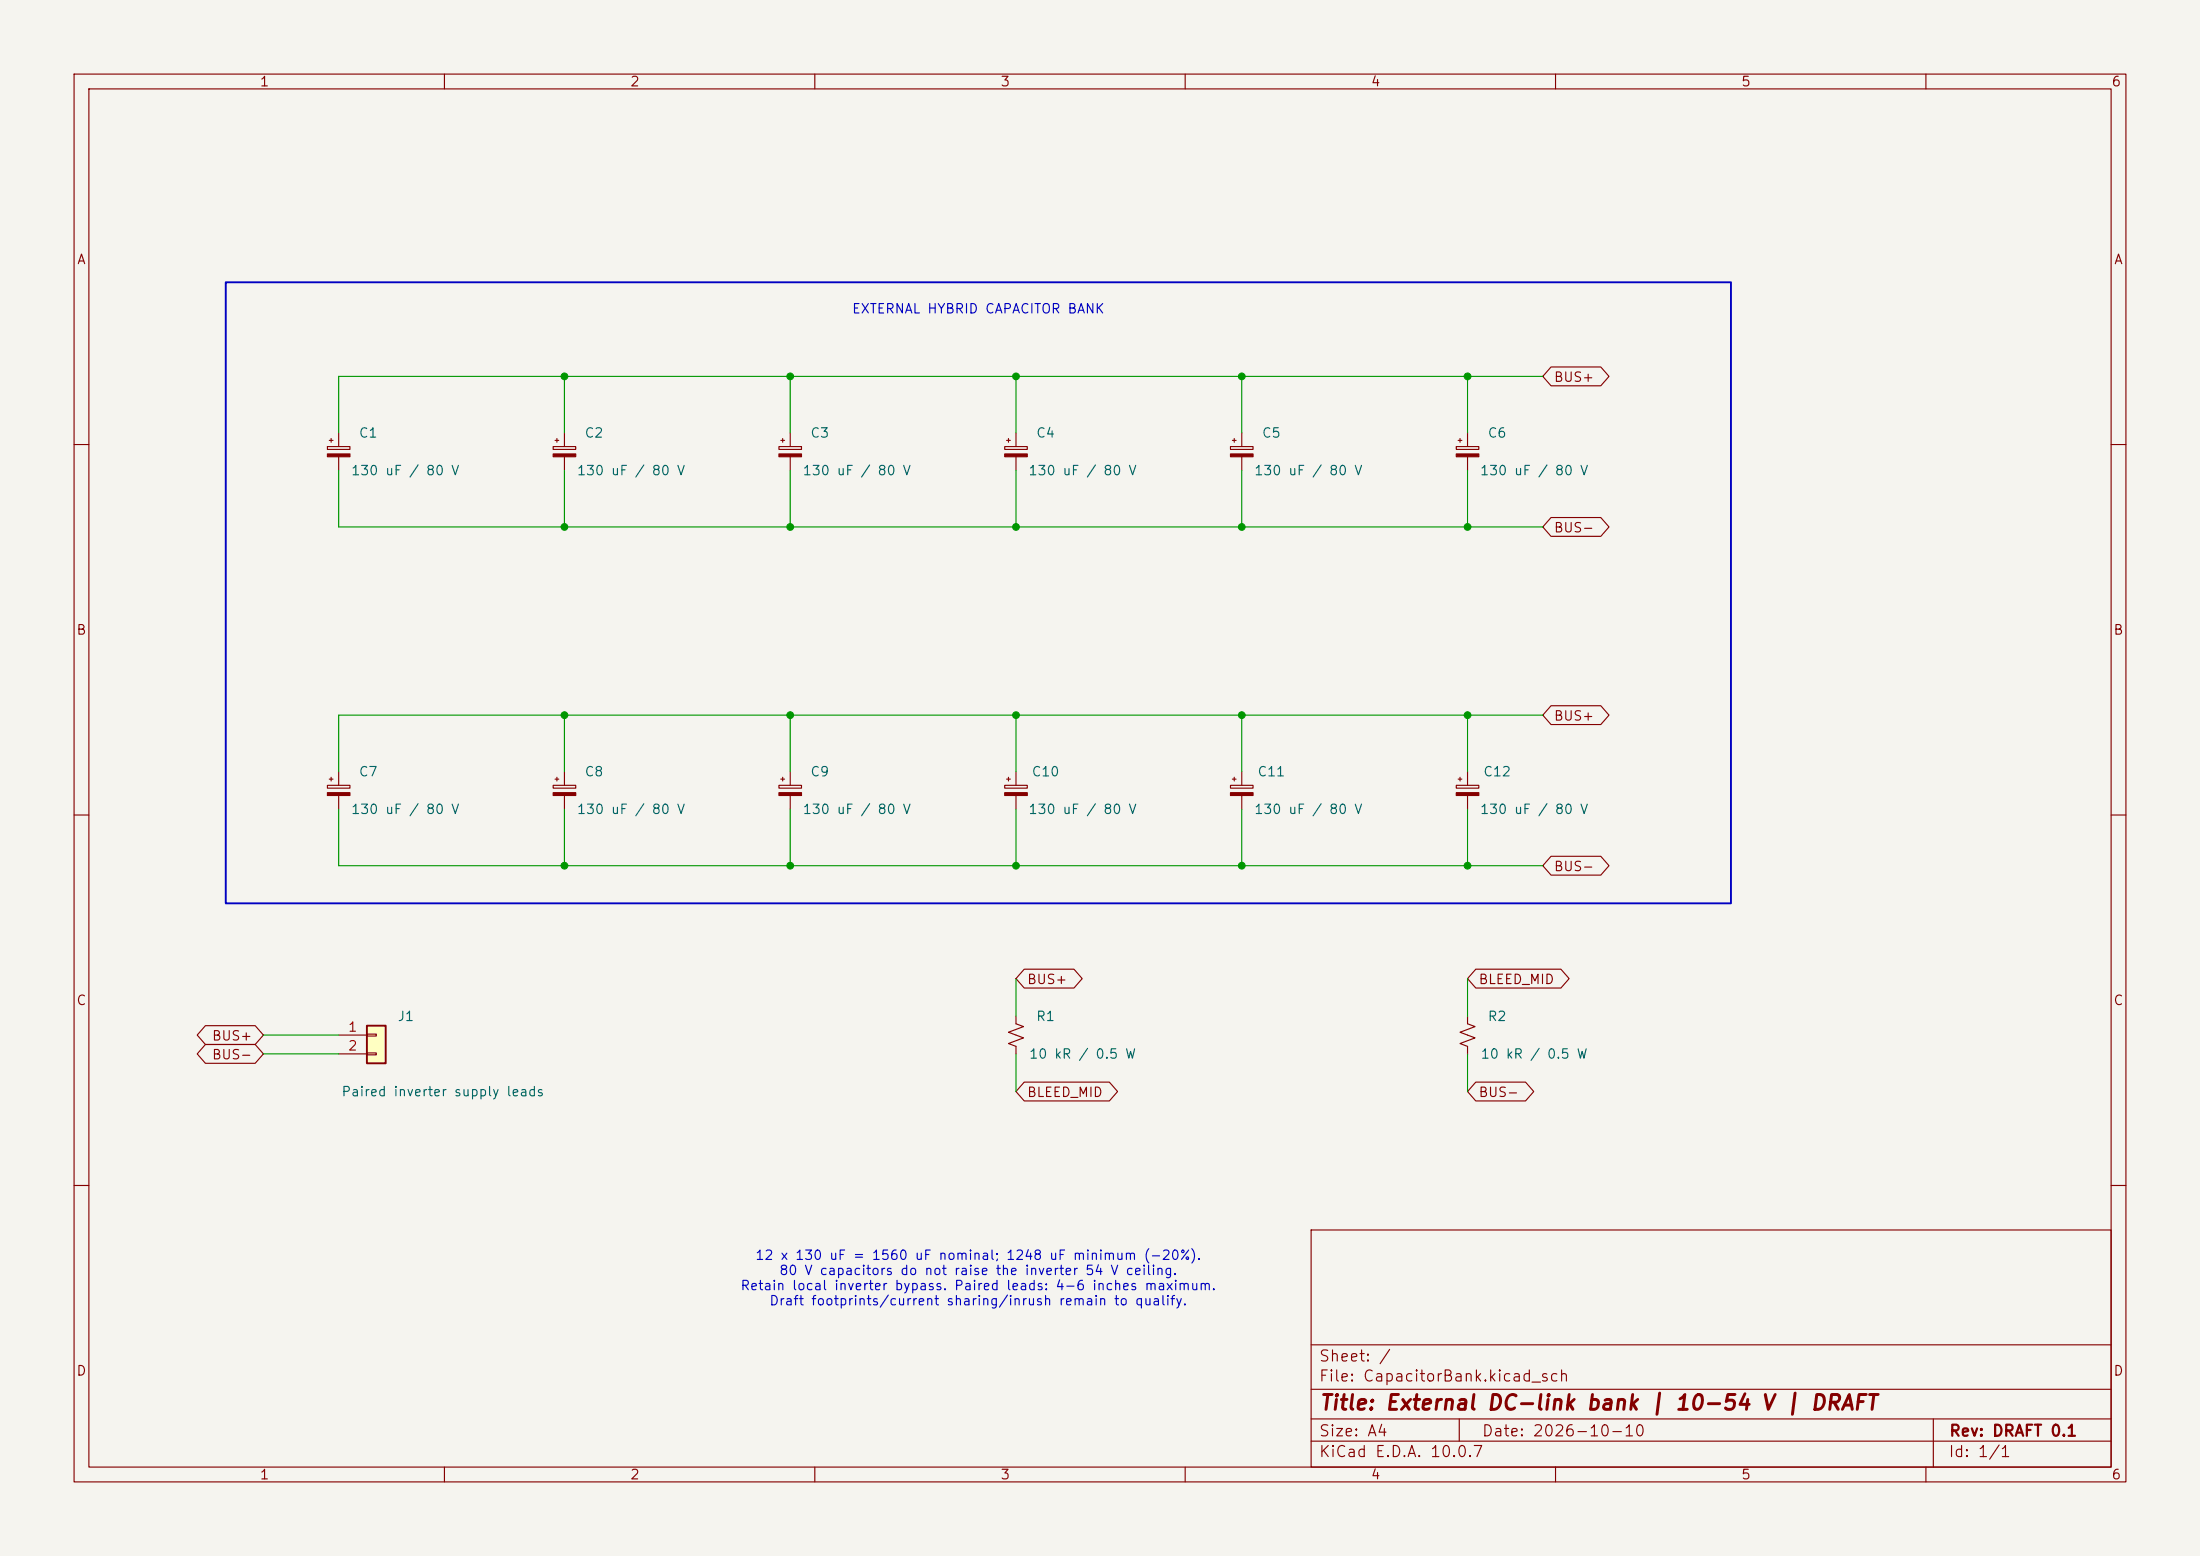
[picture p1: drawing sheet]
(kicad_sch
 (version 20260306)
 (generator "eeschema")
 (generator_version "10.0")
 (paper "A4")
 (title_block
  (title "External DC-link bank | 10-54 V | DRAFT")
  (date "2026-10-10")
  (rev "DRAFT 0.1"))
 (lib_symbols
  (symbol "Connector_Generic:Conn_01x02"
   (pin_names
    (offset 1.016) (hide yes)) (exclude_from_sim no) (in_bom yes) (on_board yes)
   (in_pos_files yes)
   (duplicate_pin_numbers_are_jumpers no)
   (property "Reference" "J" (at 0 2.54 0) (show_name no) (do_not_autoplace no) (effects (font (size 1.27 1.27))))
   (property "Value" "Conn_01x02" (at 0 -5.08 0) (show_name no) (do_not_autoplace no) (effects (font (size 1.27 1.27))))
   (property "Footprint" "" (at 0 0 0) (show_name no) (do_not_autoplace no) (hide yes) (effects (font (size 1.27 1.27))))
   (property "Datasheet" "" (at 0 0 0) (show_name no) (do_not_autoplace no) (hide yes) (effects (font (size 1.27 1.27))))
   (property "Description" "Generic connector, single row, 01x02, script generated (kicad-library-utils/schlib/autogen/connector/)" (at 0 0 0) (show_name no) (do_not_autoplace no) (hide yes) (effects (font (size 1.27 1.27))))
   (symbol "Conn_01x02_1_1"
    (rectangle (start -1.27 1.27) (end 1.27 -3.81) (stroke (width 0.254) (type default)) (fill (type background)))
    (rectangle (start -1.27 0.127) (end 0 -0.127) (stroke (width 0.1524) (type default)) (fill (type none)))
    (rectangle (start -1.27 -2.413) (end 0 -2.667) (stroke (width 0.1524) (type default)) (fill (type none)))
    (pin passive line (at -5.08 0 0) (length 3.81) (name "Pin_1" (effects (font (size 1.27 1.27)))) (number "1" (effects (font (size 1.27 1.27)))))
    (pin passive line (at -5.08 -2.54 0) (length 3.81) (name "Pin_2" (effects (font (size 1.27 1.27)))) (number "2" (effects (font (size 1.27 1.27))))))
   (embedded_fonts no))
  (symbol "Device:C_Polarized_Small"
   (pin_numbers (hide yes))
   (pin_names
    (offset 0.254) (hide yes)) (exclude_from_sim no) (in_bom yes) (on_board yes)
   (in_pos_files yes)
   (duplicate_pin_numbers_are_jumpers no)
   (property "Reference" "C" (at 0.254 1.778 0) (show_name no) (do_not_autoplace no) (effects (font (size 1.27 1.27)) (justify left)))
   (property "Value" "C_Polarized_Small" (at 0.254 -2.032 0) (show_name no) (do_not_autoplace no) (effects (font (size 1.27 1.27)) (justify left)))
   (property "Footprint" "" (at 0 0 0) (show_name no) (do_not_autoplace no) (hide yes) (effects (font (size 1.27 1.27))))
   (property "Datasheet" "" (at 0 0 0) (show_name no) (do_not_autoplace no) (hide yes) (effects (font (size 1.27 1.27))))
   (property "Description" "Polarized capacitor, small symbol" (at 0 0 0) (show_name no) (do_not_autoplace no) (hide yes) (effects (font (size 1.27 1.27))))
   (symbol "C_Polarized_Small_0_1"
    (rectangle (start -1.524 0.6858) (end 1.524 0.3048) (stroke (width 0) (type default)) (fill (type none)))
    (rectangle (start -1.524 -0.3048) (end 1.524 -0.6858) (stroke (width 0) (type default)) (fill (type outline)))
    (polyline (pts (xy -1.27 1.524) (xy -0.762 1.524)) (stroke (width 0) (type default)) (fill (type none)))
    (polyline (pts (xy -1.016 1.27) (xy -1.016 1.778)) (stroke (width 0) (type default)) (fill (type none))))
   (symbol "C_Polarized_Small_1_1"
    (pin passive line (at 0 2.54 270) (length 1.8542) (name "" (effects (font (size 1.27 1.27)))) (number "1" (effects (font (size 1.27 1.27)))))
    (pin passive line (at 0 -2.54 90) (length 1.8542) (name "" (effects (font (size 1.27 1.27)))) (number "2" (effects (font (size 1.27 1.27))))))
   (embedded_fonts no))
  (symbol "Device:R_Small_US"
   (pin_numbers (hide yes))
   (pin_names
    (offset 0.254) (hide yes)) (exclude_from_sim no) (in_bom yes) (on_board yes)
   (in_pos_files yes)
   (duplicate_pin_numbers_are_jumpers no)
   (property "Reference" "R" (at 0.762 0.508 0) (show_name no) (do_not_autoplace no) (effects (font (size 1.27 1.27)) (justify left)))
   (property "Value" "R_Small_US" (at 0.762 -1.016 0) (show_name no) (do_not_autoplace no) (effects (font (size 1.27 1.27)) (justify left)))
   (property "Footprint" "" (at 0 0 0) (show_name no) (do_not_autoplace no) (hide yes) (effects (font (size 1.27 1.27))))
   (property "Datasheet" "" (at 0 0 0) (show_name no) (do_not_autoplace no) (hide yes) (effects (font (size 1.27 1.27))))
   (property "Description" "Resistor, small US symbol" (at 0 0 0) (show_name no) (do_not_autoplace no) (hide yes) (effects (font (size 1.27 1.27))))
   (symbol "R_Small_US_1_1"
    (polyline (pts (xy 0 1.524) (xy 1.016 1.143) (xy 0 0.762) (xy -1.016 0.381) (xy 0 0)) (stroke (width 0) (type default)) (fill (type none)))
    (polyline (pts (xy 0 0) (xy 1.016 -0.381) (xy 0 -0.762) (xy -1.016 -1.143) (xy 0 -1.524)) (stroke (width 0) (type default)) (fill (type none)))
    (pin passive line (at 0 2.54 270) (length 1.016) (name "" (effects (font (size 1.27 1.27)))) (number "1" (effects (font (size 1.27 1.27)))))
    (pin passive line (at 0 -2.54 90) (length 1.016) (name "" (effects (font (size 1.27 1.27)))) (number "2" (effects (font (size 1.27 1.27))))))
   (embedded_fonts no)))
 (rectangle
  (start 30.48 38.1)
  (end 233.68 121.92)
  (stroke (width 0.254) (type default))
  (fill (type none)))
 (text "12 x 130 uF = 1560 uF nominal; 1248 uF minimum (-20%).\n80 V capacitors do not raise the inverter 54 V ceiling.\nRetain local inverter bypass. Paired leads: 4-6 inches maximum.\nDraft footprints/current sharing/inrush remain to qualify."
  (exclude_from_sim no)
  (at 132.08 172.72 0)
  (effects (font (size 1.27 1.27))))
 (text "EXTERNAL HYBRID CAPACITOR BANK"
  (exclude_from_sim no)
  (at 132.08 41.91 0)
  (effects (font (size 1.27 1.27))))
 (junction
  (at 106.68 71.12)
  (diameter 0)
  (color 0 0 0 0))
 (junction
  (at 198.12 50.8)
  (diameter 0)
  (color 0 0 0 0))
 (junction
  (at 137.16 50.8)
  (diameter 0)
  (color 0 0 0 0))
 (junction
  (at 76.2 71.12)
  (diameter 0)
  (color 0 0 0 0))
 (junction
  (at 198.12 96.52)
  (diameter 0)
  (color 0 0 0 0))
 (junction
  (at 76.2 96.52)
  (diameter 0)
  (color 0 0 0 0))
 (junction
  (at 167.64 116.84)
  (diameter 0)
  (color 0 0 0 0))
 (junction
  (at 167.64 50.8)
  (diameter 0)
  (color 0 0 0 0))
 (junction
  (at 137.16 71.12)
  (diameter 0)
  (color 0 0 0 0))
 (junction
  (at 76.2 50.8)
  (diameter 0)
  (color 0 0 0 0))
 (junction
  (at 137.16 116.84)
  (diameter 0)
  (color 0 0 0 0))
 (junction
  (at 106.68 116.84)
  (diameter 0)
  (color 0 0 0 0))
 (junction
  (at 198.12 71.12)
  (diameter 0)
  (color 0 0 0 0))
 (junction
  (at 137.16 96.52)
  (diameter 0)
  (color 0 0 0 0))
 (junction
  (at 167.64 96.52)
  (diameter 0)
  (color 0 0 0 0))
 (junction
  (at 198.12 116.84)
  (diameter 0)
  (color 0 0 0 0))
 (junction
  (at 167.64 71.12)
  (diameter 0)
  (color 0 0 0 0))
 (junction
  (at 106.68 50.8)
  (diameter 0)
  (color 0 0 0 0))
 (junction
  (at 76.2 116.84)
  (diameter 0)
  (color 0 0 0 0))
 (junction
  (at 106.68 96.52)
  (diameter 0)
  (color 0 0 0 0))
 (wire
  (pts (xy 167.64 116.84) (xy 198.12 116.84))
  (stroke (width 0) (type default)))
 (wire
  (pts (xy 106.68 109.22) (xy 106.68 116.84))
  (stroke (width 0) (type default)))
 (wire
  (pts (xy 45.72 104.14) (xy 45.72 96.52))
  (stroke (width 0) (type default)))
 (wire
  (pts (xy 137.16 96.52) (xy 167.64 96.52))
  (stroke (width 0) (type default)))
 (wire
  (pts (xy 106.68 104.14) (xy 106.68 96.52))
  (stroke (width 0) (type default)))
 (wire
  (pts (xy 198.12 96.52) (xy 208.28 96.52))
  (stroke (width 0) (type default)))
 (wire
  (pts (xy 106.68 71.12) (xy 137.16 71.12))
  (stroke (width 0) (type default)))
 (wire
  (pts (xy 137.16 50.8) (xy 167.64 50.8))
  (stroke (width 0) (type default)))
 (wire
  (pts (xy 167.64 109.22) (xy 167.64 116.84))
  (stroke (width 0) (type default)))
 (wire
  (pts (xy 198.12 71.12) (xy 208.28 71.12))
  (stroke (width 0) (type default)))
 (wire
  (pts (xy 137.16 58.42) (xy 137.16 50.8))
  (stroke (width 0) (type default)))
 (wire
  (pts (xy 76.2 63.5) (xy 76.2 71.12))
  (stroke (width 0) (type default)))
 (wire
  (pts (xy 198.12 137.16) (xy 198.12 132.08))
  (stroke (width 0) (type default)))
 (wire
  (pts (xy 137.16 137.16) (xy 137.16 132.08))
  (stroke (width 0) (type default)))
 (wire
  (pts (xy 106.68 96.52) (xy 137.16 96.52))
  (stroke (width 0) (type default)))
 (wire
  (pts (xy 45.72 58.42) (xy 45.72 50.8))
  (stroke (width 0) (type default)))
 (wire
  (pts (xy 137.16 109.22) (xy 137.16 116.84))
  (stroke (width 0) (type default)))
 (wire
  (pts (xy 167.64 58.42) (xy 167.64 50.8))
  (stroke (width 0) (type default)))
 (wire
  (pts (xy 45.72 139.7) (xy 35.56 139.7))
  (stroke (width 0) (type default)))
 (wire
  (pts (xy 167.64 63.5) (xy 167.64 71.12))
  (stroke (width 0) (type default)))
 (wire
  (pts (xy 45.72 109.22) (xy 45.72 116.84))
  (stroke (width 0) (type default)))
 (wire
  (pts (xy 45.72 63.5) (xy 45.72 71.12))
  (stroke (width 0) (type default)))
 (wire
  (pts (xy 198.12 142.24) (xy 198.12 147.32))
  (stroke (width 0) (type default)))
 (wire
  (pts (xy 198.12 58.42) (xy 198.12 50.8))
  (stroke (width 0) (type default)))
 (wire
  (pts (xy 45.72 116.84) (xy 76.2 116.84))
  (stroke (width 0) (type default)))
 (wire
  (pts (xy 76.2 58.42) (xy 76.2 50.8))
  (stroke (width 0) (type default)))
 (wire
  (pts (xy 45.72 50.8) (xy 76.2 50.8))
  (stroke (width 0) (type default)))
 (wire
  (pts (xy 137.16 63.5) (xy 137.16 71.12))
  (stroke (width 0) (type default)))
 (wire
  (pts (xy 198.12 50.8) (xy 208.28 50.8))
  (stroke (width 0) (type default)))
 (wire
  (pts (xy 45.72 96.52) (xy 76.2 96.52))
  (stroke (width 0) (type default)))
 (wire
  (pts (xy 198.12 104.14) (xy 198.12 96.52))
  (stroke (width 0) (type default)))
 (wire
  (pts (xy 76.2 116.84) (xy 106.68 116.84))
  (stroke (width 0) (type default)))
 (wire
  (pts (xy 167.64 50.8) (xy 198.12 50.8))
  (stroke (width 0) (type default)))
 (wire
  (pts (xy 198.12 116.84) (xy 208.28 116.84))
  (stroke (width 0) (type default)))
 (wire
  (pts (xy 76.2 96.52) (xy 106.68 96.52))
  (stroke (width 0) (type default)))
 (wire
  (pts (xy 137.16 116.84) (xy 167.64 116.84))
  (stroke (width 0) (type default)))
 (wire
  (pts (xy 45.72 71.12) (xy 76.2 71.12))
  (stroke (width 0) (type default)))
 (wire
  (pts (xy 137.16 142.24) (xy 137.16 147.32))
  (stroke (width 0) (type default)))
 (wire
  (pts (xy 167.64 104.14) (xy 167.64 96.52))
  (stroke (width 0) (type default)))
 (wire
  (pts (xy 137.16 71.12) (xy 167.64 71.12))
  (stroke (width 0) (type default)))
 (wire
  (pts (xy 198.12 63.5) (xy 198.12 71.12))
  (stroke (width 0) (type default)))
 (wire
  (pts (xy 137.16 104.14) (xy 137.16 96.52))
  (stroke (width 0) (type default)))
 (wire
  (pts (xy 167.64 71.12) (xy 198.12 71.12))
  (stroke (width 0) (type default)))
 (wire
  (pts (xy 106.68 63.5) (xy 106.68 71.12))
  (stroke (width 0) (type default)))
 (wire
  (pts (xy 76.2 104.14) (xy 76.2 96.52))
  (stroke (width 0) (type default)))
 (wire
  (pts (xy 76.2 109.22) (xy 76.2 116.84))
  (stroke (width 0) (type default)))
 (wire
  (pts (xy 167.64 96.52) (xy 198.12 96.52))
  (stroke (width 0) (type default)))
 (wire
  (pts (xy 106.68 50.8) (xy 137.16 50.8))
  (stroke (width 0) (type default)))
 (wire
  (pts (xy 198.12 109.22) (xy 198.12 116.84))
  (stroke (width 0) (type default)))
 (wire
  (pts (xy 76.2 71.12) (xy 106.68 71.12))
  (stroke (width 0) (type default)))
 (wire
  (pts (xy 106.68 116.84) (xy 137.16 116.84))
  (stroke (width 0) (type default)))
 (wire
  (pts (xy 76.2 50.8) (xy 106.68 50.8))
  (stroke (width 0) (type default)))
 (wire
  (pts (xy 45.72 142.24) (xy 35.56 142.24))
  (stroke (width 0) (type default)))
 (wire
  (pts (xy 106.68 58.42) (xy 106.68 50.8))
  (stroke (width 0) (type default)))
 (global_label "BLEED_MID"
  (shape bidirectional)
  (at 198.12 132.08 0)
  (effects (font (size 1.27 1.27)) (justify left))
  (property "Intersheetrefs" "${INTERSHEET_REFS}" (at 198.12 132.08 0) (hide yes) (show_name no) (do_not_autoplace no) (effects (font (size 1.27 1.27)))))
 (global_label "BUS+"
  (shape bidirectional)
  (at 35.56 139.7 180)
  (effects (font (size 1.27 1.27)) (justify right))
  (property "Intersheetrefs" "${INTERSHEET_REFS}" (at 35.56 139.7 0) (hide yes) (show_name no) (do_not_autoplace no) (effects (font (size 1.27 1.27)))))
 (global_label "BUS-"
  (shape bidirectional)
  (at 35.56 142.24 180)
  (effects (font (size 1.27 1.27)) (justify right))
  (property "Intersheetrefs" "${INTERSHEET_REFS}" (at 35.56 142.24 0) (hide yes) (show_name no) (do_not_autoplace no) (effects (font (size 1.27 1.27)))))
 (global_label "BUS-"
  (shape bidirectional)
  (at 208.28 71.12 0)
  (effects (font (size 1.27 1.27)) (justify left))
  (property "Intersheetrefs" "${INTERSHEET_REFS}" (at 208.28 71.12 0) (hide yes) (show_name no) (do_not_autoplace no) (effects (font (size 1.27 1.27)))))
 (global_label "BUS-"
  (shape bidirectional)
  (at 198.12 147.32 0)
  (effects (font (size 1.27 1.27)) (justify left))
  (property "Intersheetrefs" "${INTERSHEET_REFS}" (at 198.12 147.32 0) (hide yes) (show_name no) (do_not_autoplace no) (effects (font (size 1.27 1.27)))))
 (global_label "BLEED_MID"
  (shape bidirectional)
  (at 137.16 147.32 0)
  (effects (font (size 1.27 1.27)) (justify left))
  (property "Intersheetrefs" "${INTERSHEET_REFS}" (at 137.16 147.32 0) (hide yes) (show_name no) (do_not_autoplace no) (effects (font (size 1.27 1.27)))))
 (global_label "BUS+"
  (shape bidirectional)
  (at 208.28 96.52 0)
  (effects (font (size 1.27 1.27)) (justify left))
  (property "Intersheetrefs" "${INTERSHEET_REFS}" (at 208.28 96.52 0) (hide yes) (show_name no) (do_not_autoplace no) (effects (font (size 1.27 1.27)))))
 (global_label "BUS+"
  (shape bidirectional)
  (at 208.28 50.8 0)
  (effects (font (size 1.27 1.27)) (justify left))
  (property "Intersheetrefs" "${INTERSHEET_REFS}" (at 208.28 50.8 0) (hide yes) (show_name no) (do_not_autoplace no) (effects (font (size 1.27 1.27)))))
 (global_label "BUS+"
  (shape bidirectional)
  (at 137.16 132.08 0)
  (effects (font (size 1.27 1.27)) (justify left))
  (property "Intersheetrefs" "${INTERSHEET_REFS}" (at 137.16 132.08 0) (hide yes) (show_name no) (do_not_autoplace no) (effects (font (size 1.27 1.27)))))
 (global_label "BUS-"
  (shape bidirectional)
  (at 208.28 116.84 0)
  (effects (font (size 1.27 1.27)) (justify left))
  (property "Intersheetrefs" "${INTERSHEET_REFS}" (at 208.28 116.84 0) (hide yes) (show_name no) (do_not_autoplace no) (effects (font (size 1.27 1.27)))))
 (symbol
  (lib_id "Device:C_Polarized_Small")
  (at 198.12 60.96 0)
  (unit 1)
  (body_style 1)
  (exclude_from_sim no)
  (in_bom yes)
  (on_board yes)
  (in_pos_files yes)
  (dnp no)
  (property "Reference" "C6" (at 202.12 58.42 0) (show_name no) (do_not_autoplace no) (effects (font (size 1.27 1.27))))
  (property "Value" "130 uF / 80 V" (at 207.12 63.5 0) (show_name no) (do_not_autoplace no) (effects (font (size 1.27 1.27))))
  (property "Footprint" "External:TDK_B40910_10x16p5_DRAFT" (at 0 0 0) (hide yes) (show_name no) (do_not_autoplace no) (effects (font (size 1.27 1.27))))
  (property "Datasheet" "https://www.tdk-electronics.tdk.com/inf/20/30/db/aec/b40910.pdf" (at 0 0 0) (hide yes) (show_name no) (do_not_autoplace no) (effects (font (size 1.27 1.27))))
  (property "Description" "" (at 198.12 60.96 0) (show_name no) (do_not_autoplace no) (effects (font (size 1.27 1.27))))
  (property "MPN" "B40910A0137M000" (at 0 0 0) (hide yes) (show_name no) (do_not_autoplace no) (effects (font (size 1.27 1.27))))
  (pin "1")
  (pin "2"))
 (symbol
  (lib_id "Device:C_Polarized_Small")
  (at 137.16 106.68 0)
  (unit 1)
  (body_style 1)
  (exclude_from_sim no)
  (in_bom yes)
  (on_board yes)
  (in_pos_files yes)
  (dnp no)
  (property "Reference" "C10" (at 141.16 104.14 0) (show_name no) (do_not_autoplace no) (effects (font (size 1.27 1.27))))
  (property "Value" "130 uF / 80 V" (at 146.16 109.22 0) (show_name no) (do_not_autoplace no) (effects (font (size 1.27 1.27))))
  (property "Footprint" "External:TDK_B40910_10x16p5_DRAFT" (at 0 0 0) (hide yes) (show_name no) (do_not_autoplace no) (effects (font (size 1.27 1.27))))
  (property "Datasheet" "https://www.tdk-electronics.tdk.com/inf/20/30/db/aec/b40910.pdf" (at 0 0 0) (hide yes) (show_name no) (do_not_autoplace no) (effects (font (size 1.27 1.27))))
  (property "Description" "" (at 137.16 106.68 0) (show_name no) (do_not_autoplace no) (effects (font (size 1.27 1.27))))
  (property "MPN" "B40910A0137M000" (at 0 0 0) (hide yes) (show_name no) (do_not_autoplace no) (effects (font (size 1.27 1.27))))
  (pin "1")
  (pin "2"))
 (symbol
  (lib_id "Device:R_Small_US")
  (at 198.12 139.7 0)
  (unit 1)
  (body_style 1)
  (exclude_from_sim no)
  (in_bom yes)
  (on_board yes)
  (in_pos_files yes)
  (dnp no)
  (property "Reference" "R2" (at 202.12 137.16 0) (show_name no) (do_not_autoplace no) (effects (font (size 1.27 1.27))))
  (property "Value" "10 kR / 0.5 W" (at 207.12 142.24 0) (show_name no) (do_not_autoplace no) (effects (font (size 1.27 1.27))))
  (property "Footprint" "External:Bleeder_2512" (at 0 0 0) (hide yes) (show_name no) (do_not_autoplace no) (effects (font (size 1.27 1.27))))
  (property "Datasheet" "" (at 0 0 0) (hide yes) (show_name no) (do_not_autoplace no) (effects (font (size 1.27 1.27))))
  (property "Description" "" (at 198.12 139.7 0) (show_name no) (do_not_autoplace no) (effects (font (size 1.27 1.27))))
  (property "MPN" "" (at 0 0 0) (hide yes) (show_name no) (do_not_autoplace no) (effects (font (size 1.27 1.27))))
  (pin "1")
  (pin "2"))
 (symbol
  (lib_id "Device:C_Polarized_Small")
  (at 45.72 60.96 0)
  (unit 1)
  (body_style 1)
  (exclude_from_sim no)
  (in_bom yes)
  (on_board yes)
  (in_pos_files yes)
  (dnp no)
  (property "Reference" "C1" (at 49.72 58.42 0) (show_name no) (do_not_autoplace no) (effects (font (size 1.27 1.27))))
  (property "Value" "130 uF / 80 V" (at 54.72 63.5 0) (show_name no) (do_not_autoplace no) (effects (font (size 1.27 1.27))))
  (property "Footprint" "External:TDK_B40910_10x16p5_DRAFT" (at 0 0 0) (hide yes) (show_name no) (do_not_autoplace no) (effects (font (size 1.27 1.27))))
  (property "Datasheet" "https://www.tdk-electronics.tdk.com/inf/20/30/db/aec/b40910.pdf" (at 0 0 0) (hide yes) (show_name no) (do_not_autoplace no) (effects (font (size 1.27 1.27))))
  (property "Description" "" (at 45.72 60.96 0) (show_name no) (do_not_autoplace no) (effects (font (size 1.27 1.27))))
  (property "MPN" "B40910A0137M000" (at 0 0 0) (hide yes) (show_name no) (do_not_autoplace no) (effects (font (size 1.27 1.27))))
  (pin "1")
  (pin "2"))
 (symbol
  (lib_id "Device:C_Polarized_Small")
  (at 45.72 106.68 0)
  (unit 1)
  (body_style 1)
  (exclude_from_sim no)
  (in_bom yes)
  (on_board yes)
  (in_pos_files yes)
  (dnp no)
  (property "Reference" "C7" (at 49.72 104.14 0) (show_name no) (do_not_autoplace no) (effects (font (size 1.27 1.27))))
  (property "Value" "130 uF / 80 V" (at 54.72 109.22 0) (show_name no) (do_not_autoplace no) (effects (font (size 1.27 1.27))))
  (property "Footprint" "External:TDK_B40910_10x16p5_DRAFT" (at 0 0 0) (hide yes) (show_name no) (do_not_autoplace no) (effects (font (size 1.27 1.27))))
  (property "Datasheet" "https://www.tdk-electronics.tdk.com/inf/20/30/db/aec/b40910.pdf" (at 0 0 0) (hide yes) (show_name no) (do_not_autoplace no) (effects (font (size 1.27 1.27))))
  (property "Description" "" (at 45.72 106.68 0) (show_name no) (do_not_autoplace no) (effects (font (size 1.27 1.27))))
  (property "MPN" "B40910A0137M000" (at 0 0 0) (hide yes) (show_name no) (do_not_autoplace no) (effects (font (size 1.27 1.27))))
  (pin "1")
  (pin "2"))
 (symbol
  (lib_id "Device:C_Polarized_Small")
  (at 167.64 106.68 0)
  (unit 1)
  (body_style 1)
  (exclude_from_sim no)
  (in_bom yes)
  (on_board yes)
  (in_pos_files yes)
  (dnp no)
  (property "Reference" "C11" (at 171.64 104.14 0) (show_name no) (do_not_autoplace no) (effects (font (size 1.27 1.27))))
  (property "Value" "130 uF / 80 V" (at 176.64 109.22 0) (show_name no) (do_not_autoplace no) (effects (font (size 1.27 1.27))))
  (property "Footprint" "External:TDK_B40910_10x16p5_DRAFT" (at 0 0 0) (hide yes) (show_name no) (do_not_autoplace no) (effects (font (size 1.27 1.27))))
  (property "Datasheet" "https://www.tdk-electronics.tdk.com/inf/20/30/db/aec/b40910.pdf" (at 0 0 0) (hide yes) (show_name no) (do_not_autoplace no) (effects (font (size 1.27 1.27))))
  (property "Description" "" (at 167.64 106.68 0) (show_name no) (do_not_autoplace no) (effects (font (size 1.27 1.27))))
  (property "MPN" "B40910A0137M000" (at 0 0 0) (hide yes) (show_name no) (do_not_autoplace no) (effects (font (size 1.27 1.27))))
  (pin "1")
  (pin "2"))
 (symbol
  (lib_id "Device:C_Polarized_Small")
  (at 198.12 106.68 0)
  (unit 1)
  (body_style 1)
  (exclude_from_sim no)
  (in_bom yes)
  (on_board yes)
  (in_pos_files yes)
  (dnp no)
  (property "Reference" "C12" (at 202.12 104.14 0) (show_name no) (do_not_autoplace no) (effects (font (size 1.27 1.27))))
  (property "Value" "130 uF / 80 V" (at 207.12 109.22 0) (show_name no) (do_not_autoplace no) (effects (font (size 1.27 1.27))))
  (property "Footprint" "External:TDK_B40910_10x16p5_DRAFT" (at 0 0 0) (hide yes) (show_name no) (do_not_autoplace no) (effects (font (size 1.27 1.27))))
  (property "Datasheet" "https://www.tdk-electronics.tdk.com/inf/20/30/db/aec/b40910.pdf" (at 0 0 0) (hide yes) (show_name no) (do_not_autoplace no) (effects (font (size 1.27 1.27))))
  (property "Description" "" (at 198.12 106.68 0) (show_name no) (do_not_autoplace no) (effects (font (size 1.27 1.27))))
  (property "MPN" "B40910A0137M000" (at 0 0 0) (hide yes) (show_name no) (do_not_autoplace no) (effects (font (size 1.27 1.27))))
  (pin "1")
  (pin "2"))
 (symbol
  (lib_id "Device:C_Polarized_Small")
  (at 167.64 60.96 0)
  (unit 1)
  (body_style 1)
  (exclude_from_sim no)
  (in_bom yes)
  (on_board yes)
  (in_pos_files yes)
  (dnp no)
  (property "Reference" "C5" (at 171.64 58.42 0) (show_name no) (do_not_autoplace no) (effects (font (size 1.27 1.27))))
  (property "Value" "130 uF / 80 V" (at 176.64 63.5 0) (show_name no) (do_not_autoplace no) (effects (font (size 1.27 1.27))))
  (property "Footprint" "External:TDK_B40910_10x16p5_DRAFT" (at 0 0 0) (hide yes) (show_name no) (do_not_autoplace no) (effects (font (size 1.27 1.27))))
  (property "Datasheet" "https://www.tdk-electronics.tdk.com/inf/20/30/db/aec/b40910.pdf" (at 0 0 0) (hide yes) (show_name no) (do_not_autoplace no) (effects (font (size 1.27 1.27))))
  (property "Description" "" (at 167.64 60.96 0) (show_name no) (do_not_autoplace no) (effects (font (size 1.27 1.27))))
  (property "MPN" "B40910A0137M000" (at 0 0 0) (hide yes) (show_name no) (do_not_autoplace no) (effects (font (size 1.27 1.27))))
  (pin "1")
  (pin "2"))
 (symbol
  (lib_id "Device:C_Polarized_Small")
  (at 76.2 60.96 0)
  (unit 1)
  (body_style 1)
  (exclude_from_sim no)
  (in_bom yes)
  (on_board yes)
  (in_pos_files yes)
  (dnp no)
  (property "Reference" "C2" (at 80.2 58.42 0) (show_name no) (do_not_autoplace no) (effects (font (size 1.27 1.27))))
  (property "Value" "130 uF / 80 V" (at 85.2 63.5 0) (show_name no) (do_not_autoplace no) (effects (font (size 1.27 1.27))))
  (property "Footprint" "External:TDK_B40910_10x16p5_DRAFT" (at 0 0 0) (hide yes) (show_name no) (do_not_autoplace no) (effects (font (size 1.27 1.27))))
  (property "Datasheet" "https://www.tdk-electronics.tdk.com/inf/20/30/db/aec/b40910.pdf" (at 0 0 0) (hide yes) (show_name no) (do_not_autoplace no) (effects (font (size 1.27 1.27))))
  (property "Description" "" (at 76.2 60.96 0) (show_name no) (do_not_autoplace no) (effects (font (size 1.27 1.27))))
  (property "MPN" "B40910A0137M000" (at 0 0 0) (hide yes) (show_name no) (do_not_autoplace no) (effects (font (size 1.27 1.27))))
  (pin "1")
  (pin "2"))
 (symbol
  (lib_id "Device:C_Polarized_Small")
  (at 106.68 106.68 0)
  (unit 1)
  (body_style 1)
  (exclude_from_sim no)
  (in_bom yes)
  (on_board yes)
  (in_pos_files yes)
  (dnp no)
  (property "Reference" "C9" (at 110.68 104.14 0) (show_name no) (do_not_autoplace no) (effects (font (size 1.27 1.27))))
  (property "Value" "130 uF / 80 V" (at 115.68 109.22 0) (show_name no) (do_not_autoplace no) (effects (font (size 1.27 1.27))))
  (property "Footprint" "External:TDK_B40910_10x16p5_DRAFT" (at 0 0 0) (hide yes) (show_name no) (do_not_autoplace no) (effects (font (size 1.27 1.27))))
  (property "Datasheet" "https://www.tdk-electronics.tdk.com/inf/20/30/db/aec/b40910.pdf" (at 0 0 0) (hide yes) (show_name no) (do_not_autoplace no) (effects (font (size 1.27 1.27))))
  (property "Description" "" (at 106.68 106.68 0) (show_name no) (do_not_autoplace no) (effects (font (size 1.27 1.27))))
  (property "MPN" "B40910A0137M000" (at 0 0 0) (hide yes) (show_name no) (do_not_autoplace no) (effects (font (size 1.27 1.27))))
  (pin "1")
  (pin "2"))
 (symbol
  (lib_id "Device:C_Polarized_Small")
  (at 76.2 106.68 0)
  (unit 1)
  (body_style 1)
  (exclude_from_sim no)
  (in_bom yes)
  (on_board yes)
  (in_pos_files yes)
  (dnp no)
  (property "Reference" "C8" (at 80.2 104.14 0) (show_name no) (do_not_autoplace no) (effects (font (size 1.27 1.27))))
  (property "Value" "130 uF / 80 V" (at 85.2 109.22 0) (show_name no) (do_not_autoplace no) (effects (font (size 1.27 1.27))))
  (property "Footprint" "External:TDK_B40910_10x16p5_DRAFT" (at 0 0 0) (hide yes) (show_name no) (do_not_autoplace no) (effects (font (size 1.27 1.27))))
  (property "Datasheet" "https://www.tdk-electronics.tdk.com/inf/20/30/db/aec/b40910.pdf" (at 0 0 0) (hide yes) (show_name no) (do_not_autoplace no) (effects (font (size 1.27 1.27))))
  (property "Description" "" (at 76.2 106.68 0) (show_name no) (do_not_autoplace no) (effects (font (size 1.27 1.27))))
  (property "MPN" "B40910A0137M000" (at 0 0 0) (hide yes) (show_name no) (do_not_autoplace no) (effects (font (size 1.27 1.27))))
  (pin "1")
  (pin "2"))
 (symbol
  (lib_id "Connector_Generic:Conn_01x02")
  (at 50.8 139.7 0)
  (unit 1)
  (body_style 1)
  (exclude_from_sim no)
  (in_bom yes)
  (on_board yes)
  (in_pos_files yes)
  (dnp no)
  (property "Reference" "J1" (at 54.8 137.16 0) (show_name no) (do_not_autoplace no) (effects (font (size 1.27 1.27))))
  (property "Value" "Paired inverter supply leads" (at 59.8 147.32 0) (show_name no) (do_not_autoplace no) (effects (font (size 1.27 1.27))))
  (property "Footprint" "External:PowerWire_P8" (at 0 0 0) (hide yes) (show_name no) (do_not_autoplace no) (effects (font (size 1.27 1.27))))
  (property "Datasheet" "" (at 0 0 0) (hide yes) (show_name no) (do_not_autoplace no) (effects (font (size 1.27 1.27))))
  (property "Description" "" (at 50.8 139.7 0) (show_name no) (do_not_autoplace no) (effects (font (size 1.27 1.27))))
  (property "MPN" "" (at 0 0 0) (hide yes) (show_name no) (do_not_autoplace no) (effects (font (size 1.27 1.27))))
  (pin "1")
  (pin "2"))
 (symbol
  (lib_id "Device:C_Polarized_Small")
  (at 106.68 60.96 0)
  (unit 1)
  (body_style 1)
  (exclude_from_sim no)
  (in_bom yes)
  (on_board yes)
  (in_pos_files yes)
  (dnp no)
  (property "Reference" "C3" (at 110.68 58.42 0) (show_name no) (do_not_autoplace no) (effects (font (size 1.27 1.27))))
  (property "Value" "130 uF / 80 V" (at 115.68 63.5 0) (show_name no) (do_not_autoplace no) (effects (font (size 1.27 1.27))))
  (property "Footprint" "External:TDK_B40910_10x16p5_DRAFT" (at 0 0 0) (hide yes) (show_name no) (do_not_autoplace no) (effects (font (size 1.27 1.27))))
  (property "Datasheet" "https://www.tdk-electronics.tdk.com/inf/20/30/db/aec/b40910.pdf" (at 0 0 0) (hide yes) (show_name no) (do_not_autoplace no) (effects (font (size 1.27 1.27))))
  (property "Description" "" (at 106.68 60.96 0) (show_name no) (do_not_autoplace no) (effects (font (size 1.27 1.27))))
  (property "MPN" "B40910A0137M000" (at 0 0 0) (hide yes) (show_name no) (do_not_autoplace no) (effects (font (size 1.27 1.27))))
  (pin "1")
  (pin "2"))
 (symbol
  (lib_id "Device:C_Polarized_Small")
  (at 137.16 60.96 0)
  (unit 1)
  (body_style 1)
  (exclude_from_sim no)
  (in_bom yes)
  (on_board yes)
  (in_pos_files yes)
  (dnp no)
  (property "Reference" "C4" (at 141.16 58.42 0) (show_name no) (do_not_autoplace no) (effects (font (size 1.27 1.27))))
  (property "Value" "130 uF / 80 V" (at 146.16 63.5 0) (show_name no) (do_not_autoplace no) (effects (font (size 1.27 1.27))))
  (property "Footprint" "External:TDK_B40910_10x16p5_DRAFT" (at 0 0 0) (hide yes) (show_name no) (do_not_autoplace no) (effects (font (size 1.27 1.27))))
  (property "Datasheet" "https://www.tdk-electronics.tdk.com/inf/20/30/db/aec/b40910.pdf" (at 0 0 0) (hide yes) (show_name no) (do_not_autoplace no) (effects (font (size 1.27 1.27))))
  (property "Description" "" (at 137.16 60.96 0) (show_name no) (do_not_autoplace no) (effects (font (size 1.27 1.27))))
  (property "MPN" "B40910A0137M000" (at 0 0 0) (hide yes) (show_name no) (do_not_autoplace no) (effects (font (size 1.27 1.27))))
  (pin "1")
  (pin "2"))
 (symbol
  (lib_id "Device:R_Small_US")
  (at 137.16 139.7 0)
  (unit 1)
  (body_style 1)
  (exclude_from_sim no)
  (in_bom yes)
  (on_board yes)
  (in_pos_files yes)
  (dnp no)
  (property "Reference" "R1" (at 141.16 137.16 0) (show_name no) (do_not_autoplace no) (effects (font (size 1.27 1.27))))
  (property "Value" "10 kR / 0.5 W" (at 146.16 142.24 0) (show_name no) (do_not_autoplace no) (effects (font (size 1.27 1.27))))
  (property "Footprint" "External:Bleeder_2512" (at 0 0 0) (hide yes) (show_name no) (do_not_autoplace no) (effects (font (size 1.27 1.27))))
  (property "Datasheet" "" (at 0 0 0) (hide yes) (show_name no) (do_not_autoplace no) (effects (font (size 1.27 1.27))))
  (property "Description" "" (at 137.16 139.7 0) (show_name no) (do_not_autoplace no) (effects (font (size 1.27 1.27))))
  (property "MPN" "" (at 0 0 0) (hide yes) (show_name no) (do_not_autoplace no) (effects (font (size 1.27 1.27))))
  (pin "1")
  (pin "2")))
